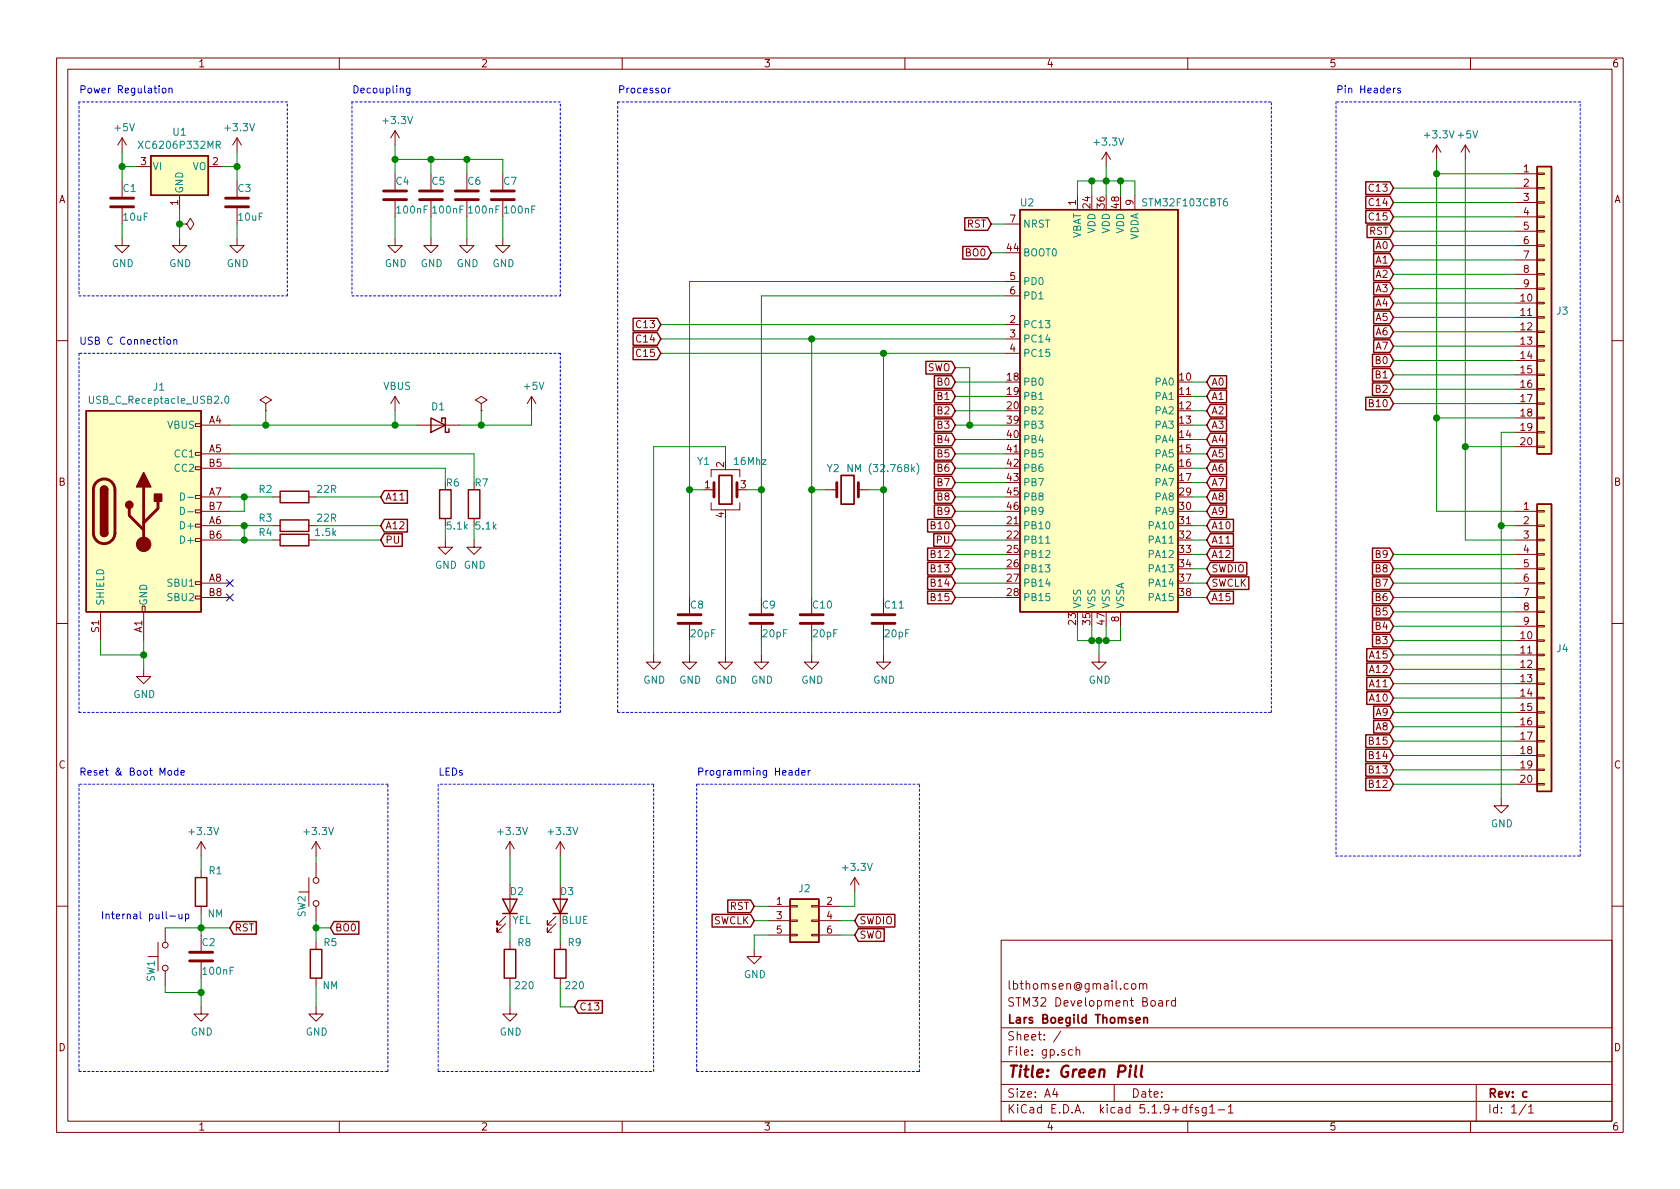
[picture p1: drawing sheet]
EESchema Schematic File Version 4
EELAYER 30 0
EELAYER END
$Descr A4 11693 8268
encoding utf-8
Sheet 1 1
Title "Green Pill"
Date ""
Rev "c"
Comp "Lars Boegild Thomsen"
Comment1 "STM32 Development Board"
Comment2 "lbthomsen@gmail.com"
Comment3 ""
Comment4 ""
$EndDescr
$Comp
L power:GND #PWR03
U 1 1
P 1000 4650
F 0 "#PWR03" H 1000 4400 50  0001 C CNN
F 1 "GND" H 1005 4477 50  0000 C CNN
F 2 "" H 1000 4650 50  0001 C CNN
F 3 "" H 1000 4650 50  0001 C CNN
	1    1000 4650
	1    0    0    -1  
$EndComp
Wire Wire Line
	850  1250 850  1150
Connection ~ 850  1150
Wire Wire Line
	850  1150 950  1150
$Comp
L power:GND #PWR02
U 1 1
P 850 1650
F 0 "#PWR02" H 850 1400 50  0001 C CNN
F 1 "GND" H 855 1477 50  0000 C CNN
F 2 "" H 850 1650 50  0001 C CNN
F 3 "" H 850 1650 50  0001 C CNN
	1    850  1650
	1    0    0    -1  
$EndComp
Wire Wire Line
	850  1650 850  1550
$Comp
L power:GND #PWR04
U 1 1
P 1250 1650
F 0 "#PWR04" H 1250 1400 50  0001 C CNN
F 1 "GND" H 1255 1477 50  0000 C CNN
F 2 "" H 1250 1650 50  0001 C CNN
F 3 "" H 1250 1650 50  0001 C CNN
	1    1250 1650
	1    0    0    -1  
$EndComp
Wire Wire Line
	1250 1650 1250 1550
$Comp
L power:GND #PWR08
U 1 1
P 1650 1650
F 0 "#PWR08" H 1650 1400 50  0001 C CNN
F 1 "GND" H 1655 1477 50  0000 C CNN
F 2 "" H 1650 1650 50  0001 C CNN
F 3 "" H 1650 1650 50  0001 C CNN
	1    1650 1650
	1    0    0    -1  
$EndComp
$Comp
L power:GND #PWR014
U 1 1
P 2750 1650
F 0 "#PWR014" H 2750 1400 50  0001 C CNN
F 1 "GND" H 2755 1477 50  0000 C CNN
F 2 "" H 2750 1650 50  0001 C CNN
F 3 "" H 2750 1650 50  0001 C CNN
	1    2750 1650
	1    0    0    -1  
$EndComp
$Comp
L power:GND #PWR015
U 1 1
P 3000 1650
F 0 "#PWR015" H 3000 1400 50  0001 C CNN
F 1 "GND" H 3005 1477 50  0000 C CNN
F 2 "" H 3000 1650 50  0001 C CNN
F 3 "" H 3000 1650 50  0001 C CNN
	1    3000 1650
	1    0    0    -1  
$EndComp
$Comp
L power:GND #PWR017
U 1 1
P 3250 1650
F 0 "#PWR017" H 3250 1400 50  0001 C CNN
F 1 "GND" H 3255 1477 50  0000 C CNN
F 2 "" H 3250 1650 50  0001 C CNN
F 3 "" H 3250 1650 50  0001 C CNN
	1    3250 1650
	1    0    0    -1  
$EndComp
$Comp
L power:GND #PWR019
U 1 1
P 3500 1650
F 0 "#PWR019" H 3500 1400 50  0001 C CNN
F 1 "GND" H 3505 1477 50  0000 C CNN
F 2 "" H 3500 1650 50  0001 C CNN
F 3 "" H 3500 1650 50  0001 C CNN
	1    3500 1650
	1    0    0    -1  
$EndComp
Wire Wire Line
	1650 1650 1650 1550
Wire Wire Line
	2750 1650 2750 1500
Wire Wire Line
	3000 1650 3000 1500
Wire Wire Line
	3250 1650 3250 1500
Wire Wire Line
	3500 1650 3500 1500
Wire Wire Line
	1550 1150 1650 1150
Wire Wire Line
	3500 1100 3500 1200
Wire Wire Line
	3250 1200 3250 1100
Connection ~ 3250 1100
Wire Wire Line
	3250 1100 3500 1100
Wire Wire Line
	3000 1200 3000 1100
Connection ~ 3000 1100
Wire Wire Line
	3000 1100 3250 1100
Wire Wire Line
	2750 1200 2750 1100
Wire Wire Line
	2750 1100 3000 1100
Wire Wire Line
	1650 1250 1650 1150
Connection ~ 1650 1150
$Comp
L power:+3.3V #PWR013
U 1 1
P 2750 1000
F 0 "#PWR013" H 2750 850 50  0001 C CNN
F 1 "+3.3V" H 2765 1173 50  0000 C CNN
F 2 "" H 2750 1000 50  0001 C CNN
F 3 "" H 2750 1000 50  0001 C CNN
	1    2750 1000
	1    0    0    -1  
$EndComp
Wire Wire Line
	850  1150 850  1050
$Comp
L power:+3.3V #PWR031
U 1 1
P 7700 1150
F 0 "#PWR031" H 7700 1000 50  0001 C CNN
F 1 "+3.3V" H 7715 1323 50  0000 C CNN
F 2 "" H 7700 1150 50  0001 C CNN
F 3 "" H 7700 1150 50  0001 C CNN
	1    7700 1150
	1    0    0    -1  
$EndComp
Wire Wire Line
	7500 1350 7500 1250
Wire Wire Line
	7500 1250 7600 1250
Wire Wire Line
	7900 1250 7900 1350
Wire Wire Line
	7700 1150 7700 1250
Connection ~ 7700 1250
Wire Wire Line
	7700 1250 7800 1250
Wire Wire Line
	7600 1350 7600 1250
Connection ~ 7600 1250
Wire Wire Line
	7600 1250 7700 1250
Wire Wire Line
	7700 1350 7700 1250
Wire Wire Line
	7800 1350 7800 1250
Connection ~ 7800 1250
Wire Wire Line
	7800 1250 7900 1250
Text GLabel 4600 2250 0    50   Input ~ 0
C13
Text GLabel 4600 2350 0    50   Input ~ 0
C14
Text GLabel 4600 2450 0    50   Input ~ 0
C15
Text GLabel 6900 1750 0    50   Input ~ 0
BO0
$Comp
L power:GND #PWR030
U 1 1
P 7650 4550
F 0 "#PWR030" H 7650 4300 50  0001 C CNN
F 1 "GND" H 7655 4377 50  0000 C CNN
F 2 "" H 7650 4550 50  0001 C CNN
F 3 "" H 7650 4550 50  0001 C CNN
	1    7650 4550
	1    0    0    -1  
$EndComp
Wire Wire Line
	1600 3450 1700 3450
Wire Wire Line
	6900 1550 7000 1550
Wire Wire Line
	6900 1750 7000 1750
Wire Wire Line
	4600 2250 7000 2250
Wire Wire Line
	4600 2350 5650 2350
Wire Wire Line
	4600 2450 6150 2450
Text GLabel 6650 2650 0    50   Input ~ 0
B0
Text GLabel 6650 2750 0    50   Input ~ 0
B1
Text GLabel 6650 2950 0    50   Input ~ 0
B3
Text GLabel 6650 3050 0    50   Input ~ 0
B4
Text GLabel 6650 3150 0    50   Input ~ 0
B5
Text GLabel 6650 3250 0    50   Input ~ 0
B6
Text GLabel 6650 3350 0    50   Input ~ 0
B7
Text GLabel 6650 3450 0    50   Input ~ 0
B8
Text GLabel 6650 3550 0    50   Input ~ 0
B9
Text GLabel 6650 3650 0    50   Input ~ 0
B10
Text GLabel 6650 3850 0    50   Input ~ 0
B12
Text GLabel 6650 3950 0    50   Input ~ 0
B13
Text GLabel 6650 4050 0    50   Input ~ 0
B14
Text GLabel 6650 4150 0    50   Input ~ 0
B15
Text GLabel 8400 2650 2    50   Input ~ 0
A0
Text GLabel 8400 2750 2    50   Input ~ 0
A1
Text GLabel 8400 2850 2    50   Input ~ 0
A2
Text GLabel 8400 2950 2    50   Input ~ 0
A3
Text GLabel 8400 3050 2    50   Input ~ 0
A4
Text GLabel 8400 3150 2    50   Input ~ 0
A5
Text GLabel 8400 3250 2    50   Input ~ 0
A6
Text GLabel 8400 3350 2    50   Input ~ 0
A7
Text GLabel 8400 3450 2    50   Input ~ 0
A8
Text GLabel 8400 3550 2    50   Input ~ 0
A9
Text GLabel 8400 3650 2    50   Input ~ 0
A10
Text GLabel 8400 3750 2    50   Input ~ 0
A11
Text GLabel 8400 3850 2    50   Input ~ 0
A12
Text GLabel 8400 3950 2    50   Input ~ 0
SWDIO
Text GLabel 8400 4050 2    50   Input ~ 0
SWCLK
Text GLabel 8400 4150 2    50   Input ~ 0
A15
Wire Wire Line
	8300 2650 8400 2650
Wire Wire Line
	8400 2750 8300 2750
Wire Wire Line
	8300 2850 8400 2850
Wire Wire Line
	8400 2950 8300 2950
Wire Wire Line
	8300 3050 8400 3050
Wire Wire Line
	8400 3150 8300 3150
Wire Wire Line
	8300 3250 8400 3250
Wire Wire Line
	8400 3350 8300 3350
Wire Wire Line
	8300 3450 8400 3450
Wire Wire Line
	8300 3550 8400 3550
Wire Wire Line
	8400 3650 8300 3650
Wire Wire Line
	8300 3750 8400 3750
Wire Wire Line
	8400 3850 8300 3850
Wire Wire Line
	8300 3950 8400 3950
Wire Wire Line
	8400 4050 8300 4050
Wire Wire Line
	8300 4150 8400 4150
Wire Wire Line
	7000 2650 6650 2650
Wire Wire Line
	6650 2750 7000 2750
Wire Wire Line
	6650 2850 7000 2850
Wire Wire Line
	7000 2950 6750 2950
Wire Wire Line
	6650 3050 7000 3050
Wire Wire Line
	7000 3150 6650 3150
Wire Wire Line
	6650 3250 7000 3250
Wire Wire Line
	7000 3350 6650 3350
Wire Wire Line
	6650 3450 7000 3450
Wire Wire Line
	7000 3550 6650 3550
Wire Wire Line
	6650 3650 7000 3650
Wire Wire Line
	6650 3850 7000 3850
Wire Wire Line
	7000 3950 6650 3950
Wire Wire Line
	6650 4050 7000 4050
Wire Wire Line
	7000 4150 6650 4150
Wire Wire Line
	7500 4350 7500 4450
Wire Wire Line
	7500 4450 7600 4450
Wire Wire Line
	7800 4450 7800 4350
Wire Wire Line
	7650 4550 7650 4450
Connection ~ 7650 4450
Wire Wire Line
	7650 4450 7700 4450
Wire Wire Line
	7600 4350 7600 4450
Connection ~ 7600 4450
Wire Wire Line
	7600 4450 7650 4450
Wire Wire Line
	7700 4350 7700 4450
Connection ~ 7700 4450
Wire Wire Line
	7700 4450 7800 4450
Text GLabel 9700 1300 0    50   Input ~ 0
C13
Text GLabel 9700 1400 0    50   Input ~ 0
C14
Text GLabel 9700 1500 0    50   Input ~ 0
C15
Wire Wire Line
	9700 1300 10550 1300
Wire Wire Line
	10550 1400 9700 1400
Wire Wire Line
	9700 1500 10550 1500
Text GLabel 9700 1700 0    50   Input ~ 0
A0
Text GLabel 9700 1800 0    50   Input ~ 0
A1
Text GLabel 9700 1900 0    50   Input ~ 0
A2
Wire Wire Line
	9700 1600 10550 1600
Wire Wire Line
	10550 1700 9700 1700
Wire Wire Line
	9700 1800 10550 1800
Text GLabel 9700 3850 0    50   Input ~ 0
B9
Text GLabel 9700 3950 0    50   Input ~ 0
B8
Text GLabel 9700 4050 0    50   Input ~ 0
B7
Wire Wire Line
	9700 3850 10550 3850
Text GLabel 9700 4150 0    50   Input ~ 0
B6
Text GLabel 9700 4250 0    50   Input ~ 0
B5
Text GLabel 9700 4450 0    50   Input ~ 0
B3
Wire Wire Line
	9700 3950 10550 3950
Wire Wire Line
	10550 4050 9700 4050
Wire Wire Line
	9700 4150 10550 4150
Wire Wire Line
	9700 4250 10550 4250
Text GLabel 9700 4550 0    50   Input ~ 0
A15
Wire Wire Line
	9700 4350 10550 4350
Wire Wire Line
	9700 4450 10550 4450
Text GLabel 9700 4650 0    50   Input ~ 0
A12
Text GLabel 9700 4750 0    50   Input ~ 0
A11
Wire Wire Line
	9700 4550 10550 4550
Wire Wire Line
	10550 4650 9700 4650
Wire Wire Line
	9700 4750 10550 4750
Text GLabel 9700 4850 0    50   Input ~ 0
A10
Text GLabel 9700 4950 0    50   Input ~ 0
A9
Text GLabel 9700 5050 0    50   Input ~ 0
A8
Wire Wire Line
	9700 4850 10550 4850
Wire Wire Line
	9700 4950 10550 4950
Wire Wire Line
	9700 5050 10550 5050
Text GLabel 9700 5150 0    50   Input ~ 0
B15
Text GLabel 9700 5250 0    50   Input ~ 0
B14
Text GLabel 9700 5350 0    50   Input ~ 0
B13
Text GLabel 9700 5450 0    50   Input ~ 0
B12
Wire Wire Line
	9700 5150 10550 5150
Wire Wire Line
	9700 5250 10550 5250
Wire Wire Line
	10550 5350 9700 5350
Wire Wire Line
	9700 5450 10550 5450
Wire Wire Line
	9700 1900 10550 1900
Text GLabel 9700 2000 0    50   Input ~ 0
A3
Text GLabel 9700 2100 0    50   Input ~ 0
A4
Text GLabel 9700 2200 0    50   Input ~ 0
A5
Text GLabel 9700 2300 0    50   Input ~ 0
A6
Text GLabel 9700 2400 0    50   Input ~ 0
A7
Wire Wire Line
	9700 2300 10550 2300
Wire Wire Line
	10550 2200 9700 2200
Wire Wire Line
	9700 2100 10550 2100
Wire Wire Line
	10550 2000 9700 2000
Text GLabel 9700 2500 0    50   Input ~ 0
B0
Text GLabel 9700 2600 0    50   Input ~ 0
B1
Text GLabel 9700 2800 0    50   Input ~ 0
B10
Wire Wire Line
	9700 2400 10550 2400
Wire Wire Line
	10550 2500 9700 2500
Wire Wire Line
	9700 2600 10550 2600
Wire Wire Line
	9700 2700 10550 2700
Text GLabel 2650 3650 2    50   Input ~ 0
A12
Text GLabel 2650 3450 2    50   Input ~ 0
A11
Text GLabel 9700 4350 0    50   Input ~ 0
B4
Text GLabel 5250 6400 0    50   Input ~ 0
SWCLK
Text GLabel 5950 6400 2    50   Input ~ 0
SWDIO
$Comp
L power:+3.3V #PWR026
U 1 1
P 5950 6200
F 0 "#PWR026" H 5950 6050 50  0001 C CNN
F 1 "+3.3V" H 5965 6373 50  0000 C CNN
F 2 "" H 5950 6200 50  0001 C CNN
F 3 "" H 5950 6200 50  0001 C CNN
	1    5950 6200
	1    0    0    -1  
$EndComp
$Comp
L power:GND #PWR027
U 1 1
P 5250 6600
F 0 "#PWR027" H 5250 6350 50  0001 C CNN
F 1 "GND" H 5255 6427 50  0000 C CNN
F 2 "" H 5250 6600 50  0001 C CNN
F 3 "" H 5250 6600 50  0001 C CNN
	1    5250 6600
	1    0    0    -1  
$EndComp
$Comp
L power:GND #PWR06
U 1 1
P 1400 7000
F 0 "#PWR06" H 1400 6750 50  0001 C CNN
F 1 "GND" H 1405 6827 50  0000 C CNN
F 2 "" H 1400 7000 50  0001 C CNN
F 3 "" H 1400 7000 50  0001 C CNN
	1    1400 7000
	1    0    0    -1  
$EndComp
Wire Wire Line
	1150 6450 1400 6450
Connection ~ 1400 6450
Wire Wire Line
	1400 6450 1400 6500
Wire Wire Line
	1150 6850 1150 6900
Wire Wire Line
	1150 6900 1400 6900
Wire Wire Line
	1400 6900 1400 6800
Wire Wire Line
	1400 7000 1400 6900
Connection ~ 1400 6900
Text GLabel 1600 6450 2    50   Input ~ 0
RST
Wire Wire Line
	1600 6450 1400 6450
Text GLabel 6900 1550 0    50   Input ~ 0
RST
$Comp
L power:GND #PWR021
U 1 1
P 3550 7000
F 0 "#PWR021" H 3550 6750 50  0001 C CNN
F 1 "GND" H 3555 6827 50  0000 C CNN
F 2 "" H 3550 7000 50  0001 C CNN
F 3 "" H 3550 7000 50  0001 C CNN
	1    3550 7000
	1    0    0    -1  
$EndComp
Wire Wire Line
	3550 6150 3550 5950
Wire Wire Line
	3550 6550 3550 6450
Wire Wire Line
	3550 7000 3550 6850
Text GLabel 4000 7000 2    50   Input ~ 0
C13
$Comp
L power:+3.3V #PWR023
U 1 1
P 3900 5950
F 0 "#PWR023" H 3900 5800 50  0001 C CNN
F 1 "+3.3V" H 3915 6123 50  0000 C CNN
F 2 "" H 3900 5950 50  0001 C CNN
F 3 "" H 3900 5950 50  0001 C CNN
	1    3900 5950
	1    0    0    -1  
$EndComp
Wire Wire Line
	3900 5950 3900 6150
Wire Wire Line
	3900 6450 3900 6550
Wire Wire Line
	3900 6850 3900 7000
Wire Wire Line
	3900 7000 4000 7000
$Comp
L power:+3.3V #PWR020
U 1 1
P 3550 5950
F 0 "#PWR020" H 3550 5800 50  0001 C CNN
F 1 "+3.3V" H 3565 6123 50  0000 C CNN
F 2 "" H 3550 5950 50  0001 C CNN
F 3 "" H 3550 5950 50  0001 C CNN
	1    3550 5950
	1    0    0    -1  
$EndComp
$Comp
L power:GND #PWR024
U 1 1
P 4800 4550
F 0 "#PWR024" H 4800 4300 50  0001 C CNN
F 1 "GND" H 4805 4377 50  0000 C CNN
F 2 "" H 4800 4550 50  0001 C CNN
F 3 "" H 4800 4550 50  0001 C CNN
	1    4800 4550
	1    0    0    -1  
$EndComp
$Comp
L power:GND #PWR025
U 1 1
P 5300 4550
F 0 "#PWR025" H 5300 4300 50  0001 C CNN
F 1 "GND" H 5305 4377 50  0000 C CNN
F 2 "" H 5300 4550 50  0001 C CNN
F 3 "" H 5300 4550 50  0001 C CNN
	1    5300 4550
	1    0    0    -1  
$EndComp
Wire Wire Line
	4900 3400 4800 3400
Wire Wire Line
	4800 3400 4800 4150
Wire Wire Line
	5200 3400 5300 3400
Wire Wire Line
	5300 3400 5300 4150
Wire Wire Line
	5300 4450 5300 4550
Wire Wire Line
	4800 4450 4800 4550
Wire Wire Line
	7000 1950 4800 1950
Wire Wire Line
	4800 1950 4800 3400
Connection ~ 4800 3400
Wire Wire Line
	5300 3400 5300 2050
Wire Wire Line
	5300 2050 7000 2050
Connection ~ 5300 3400
$Comp
L power:GND #PWR028
U 1 1
P 5650 4550
F 0 "#PWR028" H 5650 4300 50  0001 C CNN
F 1 "GND" H 5655 4377 50  0000 C CNN
F 2 "" H 5650 4550 50  0001 C CNN
F 3 "" H 5650 4550 50  0001 C CNN
	1    5650 4550
	1    0    0    -1  
$EndComp
$Comp
L power:GND #PWR029
U 1 1
P 6150 4550
F 0 "#PWR029" H 6150 4300 50  0001 C CNN
F 1 "GND" H 6155 4377 50  0000 C CNN
F 2 "" H 6150 4550 50  0001 C CNN
F 3 "" H 6150 4550 50  0001 C CNN
	1    6150 4550
	1    0    0    -1  
$EndComp
Wire Wire Line
	5650 4450 5650 4550
Wire Wire Line
	6150 4550 6150 4450
Wire Wire Line
	5650 4150 5650 3400
Connection ~ 5650 2350
Wire Wire Line
	5650 2350 7000 2350
Wire Wire Line
	5750 3400 5650 3400
Connection ~ 5650 3400
Wire Wire Line
	5650 3400 5650 2350
Connection ~ 6150 2450
Wire Wire Line
	6150 2450 7000 2450
Wire Wire Line
	6050 3400 6150 3400
Connection ~ 6150 3400
Wire Wire Line
	6150 3400 6150 2450
Wire Wire Line
	6150 3400 6150 4150
Wire Wire Line
	1600 3550 1700 3550
Wire Wire Line
	1700 3550 1700 3450
Connection ~ 1700 3450
Wire Wire Line
	1600 3750 1700 3750
Wire Wire Line
	1700 3750 1700 3650
Connection ~ 1700 3650
Wire Wire Line
	1700 3650 1600 3650
$Comp
L power:+3.3V #PWR032
U 1 1
P 10000 1100
F 0 "#PWR032" H 10000 950 50  0001 C CNN
F 1 "+3.3V" H 10015 1273 50  0000 C CNN
F 2 "" H 10000 1100 50  0001 C CNN
F 3 "" H 10000 1100 50  0001 C CNN
	1    10000 1100
	1    0    0    -1  
$EndComp
Wire Wire Line
	10000 2900 10550 2900
Wire Wire Line
	10000 1100 10000 1200
Wire Wire Line
	9700 2800 10550 2800
$Comp
L power:GND #PWR016
U 1 1
P 3100 3750
F 0 "#PWR016" H 3100 3500 50  0001 C CNN
F 1 "GND" H 3105 3577 50  0000 C CNN
F 2 "" H 3100 3750 50  0001 C CNN
F 3 "" H 3100 3750 50  0001 C CNN
	1    3100 3750
	1    0    0    -1  
$EndComp
$Comp
L power:GND #PWR018
U 1 1
P 3300 3750
F 0 "#PWR018" H 3300 3500 50  0001 C CNN
F 1 "GND" H 3305 3577 50  0000 C CNN
F 2 "" H 3300 3750 50  0001 C CNN
F 3 "" H 3300 3750 50  0001 C CNN
	1    3300 3750
	1    0    0    -1  
$EndComp
Wire Wire Line
	1600 2950 1850 2950
Wire Wire Line
	3100 3650 3100 3750
Wire Wire Line
	3300 3750 3300 3650
Wire Wire Line
	3100 3350 3100 3250
Wire Wire Line
	3100 3250 1600 3250
Wire Wire Line
	1600 3150 3300 3150
Wire Wire Line
	3300 3150 3300 3350
$Comp
L power:GND #PWR035
U 1 1
P 10450 5550
F 0 "#PWR035" H 10450 5300 50  0001 C CNN
F 1 "GND" H 10455 5377 50  0000 C CNN
F 2 "" H 10450 5550 50  0001 C CNN
F 3 "" H 10450 5550 50  0001 C CNN
	1    10450 5550
	1    0    0    -1  
$EndComp
Wire Wire Line
	1000 4450 1000 4550
NoConn ~ 13000 6350
Wire Wire Line
	700  4450 700  4550
Wire Wire Line
	700  4550 1000 4550
Connection ~ 1000 4550
Wire Wire Line
	1000 4550 1000 4650
Text GLabel 2300 6450 2    50   Input ~ 0
BO0
Text Notes 700  6400 0    50   ~ 0
Internal pull-up
$Comp
L power:VBUS #PWR012
U 1 1
P 2750 2850
F 0 "#PWR012" H 2750 2700 50  0001 C CNN
F 1 "VBUS" H 2765 3023 50  0000 C CNN
F 2 "" H 2750 2850 50  0001 C CNN
F 3 "" H 2750 2850 50  0001 C CNN
	1    2750 2850
	1    0    0    -1  
$EndComp
Wire Wire Line
	3200 2950 3350 2950
Wire Wire Line
	3700 2950 3700 2850
$Comp
L power:+5V #PWR022
U 1 1
P 3700 2850
F 0 "#PWR022" H 3700 2700 50  0001 C CNN
F 1 "+5V" H 3715 3023 50  0000 C CNN
F 2 "" H 3700 2850 50  0001 C CNN
F 3 "" H 3700 2850 50  0001 C CNN
	1    3700 2850
	1    0    0    -1  
$EndComp
$Comp
L power:+5V #PWR01
U 1 1
P 850 1050
F 0 "#PWR01" H 850 900 50  0001 C CNN
F 1 "+5V" H 865 1223 50  0000 C CNN
F 2 "" H 850 1050 50  0001 C CNN
F 3 "" H 850 1050 50  0001 C CNN
	1    850  1050
	1    0    0    -1  
$EndComp
$Comp
L power:+3.3V #PWR07
U 1 1
P 1650 1050
F 0 "#PWR07" H 1650 900 50  0001 C CNN
F 1 "+3.3V" H 1665 1223 50  0000 C CNN
F 2 "" H 1650 1050 50  0001 C CNN
F 3 "" H 1650 1050 50  0001 C CNN
	1    1650 1050
	1    0    0    -1  
$EndComp
Wire Wire Line
	1650 1150 1650 1050
Wire Wire Line
	2750 1100 2750 1000
Connection ~ 2750 1100
Wire Wire Line
	2750 2850 2750 2950
Connection ~ 2750 2950
Wire Wire Line
	2750 2950 2900 2950
Wire Wire Line
	2650 3450 2200 3450
Wire Wire Line
	2650 3650 2200 3650
Wire Wire Line
	1700 3650 1900 3650
Wire Wire Line
	1700 3450 1900 3450
Wire Wire Line
	1900 3750 1700 3750
Connection ~ 1700 3750
$Comp
L power:+5V #PWR033
U 1 1
P 10200 1100
F 0 "#PWR033" H 10200 950 50  0001 C CNN
F 1 "+5V" H 10215 1273 50  0000 C CNN
F 2 "" H 10200 1100 50  0001 C CNN
F 3 "" H 10200 1100 50  0001 C CNN
	1    10200 1100
	1    0    0    -1  
$EndComp
Wire Notes Line
	550  700  550  2050
Wire Notes Line
	550  2050 2000 2050
Wire Notes Line
	2000 2050 2000 700 
Wire Notes Line
	2000 700  550  700 
Text Notes 550  650  0    50   ~ 0
Power Regulation
Wire Notes Line
	2450 700  2450 2050
Wire Notes Line
	2450 2050 3900 2050
Wire Notes Line
	3900 2050 3900 700 
Wire Notes Line
	3900 700  2450 700 
Text Notes 2450 650  0    50   ~ 0
Decoupling
Wire Notes Line
	550  4950 3900 4950
Wire Notes Line
	3900 4950 3900 2450
Wire Notes Line
	3900 2450 550  2450
Wire Notes Line
	550  2450 550  4950
Text Notes 550  2400 0    50   ~ 0
USB C Connection
Text GLabel 6650 2850 0    50   Input ~ 0
B2
Text GLabel 9700 2700 0    50   Input ~ 0
B2
$Comp
L power:PWR_FLAG #FLG02
U 1 1
P 1850 2850
F 0 "#FLG02" H 1850 2925 50  0001 C CNN
F 1 "PWR_FLAG" H 1850 3023 50  0001 C CNN
F 2 "" H 1850 2850 50  0001 C CNN
F 3 "~" H 1850 2850 50  0001 C CNN
	1    1850 2850
	1    0    0    -1  
$EndComp
Wire Wire Line
	1850 2850 1850 2950
Connection ~ 1850 2950
Wire Wire Line
	1850 2950 2750 2950
NoConn ~ 1600 4050
NoConn ~ 1600 4150
$Comp
L power:PWR_FLAG #FLG01
U 1 1
P 1250 1550
F 0 "#FLG01" H 1250 1625 50  0001 C CNN
F 1 "PWR_FLAG" V 1250 1678 50  0001 L CNN
F 2 "" H 1250 1550 50  0001 C CNN
F 3 "~" H 1250 1550 50  0001 C CNN
	1    1250 1550
	0    1    1    0   
$EndComp
Connection ~ 1250 1550
Wire Wire Line
	1250 1550 1250 1450
$Comp
L power:PWR_FLAG #FLG03
U 1 1
P 3350 2850
F 0 "#FLG03" H 3350 2925 50  0001 C CNN
F 1 "PWR_FLAG" H 3350 3023 50  0001 C CNN
F 2 "" H 3350 2850 50  0001 C CNN
F 3 "~" H 3350 2850 50  0001 C CNN
	1    3350 2850
	1    0    0    -1  
$EndComp
Wire Wire Line
	3350 2850 3350 2950
Connection ~ 3350 2950
Wire Wire Line
	3350 2950 3700 2950
$Comp
L power:GND #PWR010
U 1 1
P 2200 7000
F 0 "#PWR010" H 2200 6750 50  0001 C CNN
F 1 "GND" H 2205 6827 50  0000 C CNN
F 2 "" H 2200 7000 50  0001 C CNN
F 3 "" H 2200 7000 50  0001 C CNN
	1    2200 7000
	1    0    0    -1  
$EndComp
Wire Wire Line
	2200 6400 2200 6450
Wire Wire Line
	2200 6850 2200 7000
$Comp
L power:+3.3V #PWR09
U 1 1
P 2200 5950
F 0 "#PWR09" H 2200 5800 50  0001 C CNN
F 1 "+3.3V" H 2215 6123 50  0000 C CNN
F 2 "" H 2200 5950 50  0001 C CNN
F 3 "" H 2200 5950 50  0001 C CNN
	1    2200 5950
	1    0    0    -1  
$EndComp
$Comp
L power:+3.3V #PWR05
U 1 1
P 1400 5950
F 0 "#PWR05" H 1400 5800 50  0001 C CNN
F 1 "+3.3V" H 1415 6123 50  0000 C CNN
F 2 "" H 1400 5950 50  0001 C CNN
F 3 "" H 1400 5950 50  0001 C CNN
	1    1400 5950
	1    0    0    -1  
$EndComp
Wire Wire Line
	1400 5950 1400 6050
Wire Wire Line
	1400 6350 1400 6450
Wire Notes Line
	4300 700  4300 4950
Wire Notes Line
	4300 4950 8850 4950
Wire Notes Line
	8850 4950 8850 700 
Wire Notes Line
	4300 700  8850 700 
Wire Wire Line
	2200 5950 2200 6000
Wire Wire Line
	2300 6450 2200 6450
Connection ~ 2200 6450
Wire Wire Line
	2200 6450 2200 6550
Wire Notes Line
	9300 700  9300 5950
Wire Notes Line
	9300 5950 11000 5950
Wire Notes Line
	11000 5950 11000 700 
Wire Notes Line
	11000 700  9300 700 
Text Notes 4300 650  0    50   ~ 0
Processor
Text Notes 9300 650  0    50   ~ 0
Pin Headers
Wire Notes Line
	550  7450 2700 7450
Wire Notes Line
	2700 7450 2700 5450
Wire Notes Line
	2700 5450 550  5450
Wire Notes Line
	550  5450 550  7450
Text Notes 550  5400 0    50   ~ 0
Reset & Boot Mode
Wire Notes Line
	3050 7450 4550 7450
Wire Notes Line
	4550 7450 4550 5450
Wire Notes Line
	4550 5450 3050 5450
Wire Notes Line
	3050 5450 3050 7450
Text Notes 3050 5400 0    50   ~ 0
LEDs
Wire Notes Line
	4850 7450 6400 7450
Wire Notes Line
	6400 7450 6400 5450
Wire Notes Line
	6400 5450 4850 5450
Wire Notes Line
	4850 5450 4850 7450
Text Notes 4850 5400 0    50   ~ 0
Programming Header
Wire Wire Line
	5850 6300 5950 6300
Wire Wire Line
	5950 6300 5950 6200
Wire Wire Line
	5950 6400 5850 6400
Wire Wire Line
	5250 6600 5250 6500
Wire Wire Line
	5250 6500 5350 6500
Wire Wire Line
	5250 6400 5350 6400
Text GLabel 5250 6300 0    50   Input ~ 0
RST
Wire Wire Line
	5250 6300 5350 6300
Text GLabel 5950 6500 2    50   Input ~ 0
SWO
Wire Wire Line
	5950 6500 5850 6500
Text GLabel 6650 2550 0    50   Input ~ 0
SWO
Wire Wire Line
	6650 2550 6750 2550
Wire Wire Line
	6750 2550 6750 2950
Connection ~ 6750 2950
Wire Wire Line
	6750 2950 6650 2950
Wire Wire Line
	10550 3650 10450 3650
Connection ~ 10450 3650
Wire Wire Line
	10450 3650 10450 5550
Wire Wire Line
	10200 3750 10550 3750
Wire Wire Line
	10000 2900 10000 3550
Wire Wire Line
	10000 3550 10550 3550
Connection ~ 10000 2900
Wire Wire Line
	10000 1200 10550 1200
Connection ~ 10000 1200
Wire Wire Line
	10000 1200 10000 2900
Text GLabel 9700 1600 0    50   Input ~ 0
RST
Wire Wire Line
	10200 1100 10200 3100
Wire Wire Line
	10450 3000 10550 3000
Wire Wire Line
	10450 3000 10450 3650
Wire Wire Line
	10550 3100 10200 3100
Connection ~ 10200 3100
Wire Wire Line
	10200 3100 10200 3750
$Comp
L Connector_Generic:Conn_02x03_Odd_Even J2
U 1 1
P 5550 6400
F 0 "J2" H 5600 6625 50  0000 C CNN
F 1 "~" H 5600 6626 50  0000 C CNN
F 2 "Connector_PinHeader_2.54mm:PinHeader_2x03_P2.54mm_Horizontal" H 5550 6400 50  0001 C CNN
F 3 "~" H 5550 6400 50  0001 C CNN
	1    5550 6400
	1    0    0    -1  
$EndComp
$Comp
L Device:R R5
U 1 1
P 2200 6700
F 0 "R5" H 2300 6850 50  0000 C CNN
F 1 "NM" H 2300 6550 50  0000 C CNN
F 2 "Resistor_SMD:R_0402_1005Metric" V 2130 6700 50  0001 C CNN
F 3 "~" H 2200 6700 50  0001 C CNN
F 4 "" V 2200 6700 50  0001 C CNN "LCSC"
	1    2200 6700
	1    0    0    -1  
$EndComp
$Comp
L Device:R R8
U 1 1
P 3550 6700
F 0 "R8" H 3650 6850 50  0000 C CNN
F 1 "220" H 3650 6550 50  0000 C CNN
F 2 "Resistor_SMD:R_0402_1005Metric" V 3480 6700 50  0001 C CNN
F 3 "~" H 3550 6700 50  0001 C CNN
F 4 "C25091" V 3550 6700 50  0001 C CNN "LCSC"
	1    3550 6700
	1    0    0    -1  
$EndComp
$Comp
L Device:R R4
U 1 1
P 2050 3750
F 0 "R4" V 2100 3900 50  0000 L CNN
F 1 "1.5k" V 2100 3450 50  0000 L CNN
F 2 "Resistor_SMD:R_0402_1005Metric" V 1980 3750 50  0001 C CNN
F 3 "~" H 2050 3750 50  0001 C CNN
F 4 "C25867" H 2050 3750 50  0001 C CNN "LCSC"
	1    2050 3750
	0    -1   -1   0   
$EndComp
$Comp
L Device:R R3
U 1 1
P 2050 3650
F 0 "R3" V 2100 3800 50  0000 L CNN
F 1 "22R" V 2100 3350 50  0000 L CNN
F 2 "Resistor_SMD:R_0402_1005Metric" V 1980 3650 50  0001 C CNN
F 3 "~" H 2050 3650 50  0001 C CNN
F 4 "C25092" H 2050 3650 50  0001 C CNN "LCSC"
	1    2050 3650
	0    -1   -1   0   
$EndComp
$Comp
L Device:R R2
U 1 1
P 2050 3450
F 0 "R2" V 2100 3600 50  0000 L CNN
F 1 "22R" V 2100 3150 50  0000 L CNN
F 2 "Resistor_SMD:R_0402_1005Metric" V 1980 3450 50  0001 C CNN
F 3 "~" H 2050 3450 50  0001 C CNN
F 4 "C25092" H 2050 3450 50  0001 C CNN "LCSC"
	1    2050 3450
	0    -1   -1   0   
$EndComp
$Comp
L Regulator_Linear:XC6206PxxxMR U1
U 1 1
P 1250 1150
F 0 "U1" H 1250 1392 50  0000 C CNN
F 1 "XC6206P332MR" H 1250 1301 50  0000 C CNN
F 2 "Package_TO_SOT_SMD:SOT-23" H 1250 1375 50  0001 C CIN
F 3 "https://www.torexsemi.com/file/xc6206/XC6206.pdf" H 1250 1150 50  0001 C CNN
F 4 "C5446" H 1250 1150 50  0001 C CNN "LCSC"
	1    1250 1150
	1    0    0    -1  
$EndComp
$Comp
L Switch:SW_Push SW2
U 1 1
P 2200 6200
F 0 "SW2" H 2100 6300 50  0000 C CNN
F 1 "TS-1088R-02526" H 2400 6300 50  0001 C CNN
F 2 "greenpill:TS-1088R-02526" H 2200 6400 50  0001 C CNN
F 3 "https://datasheet.lcsc.com/szlcsc/1912111437_XUNPU-TS-1088R-02526_C455281.pdf" H 2200 6400 50  0001 C CNN
F 4 "C455281" H 2200 6200 50  0001 C CNN "LCSC"
	1    2200 6200
	0    -1   -1   0   
$EndComp
$Comp
L Device:R R7
U 1 1
P 3300 3500
F 0 "R7" H 3300 3650 50  0000 L CNN
F 1 "5.1k" H 3300 3350 50  0000 L CNN
F 2 "Resistor_SMD:R_0402_1005Metric" V 3230 3500 50  0001 C CNN
F 3 "~" H 3300 3500 50  0001 C CNN
F 4 "C25905" H 3300 3500 50  0001 C CNN "LCSC"
	1    3300 3500
	1    0    0    -1  
$EndComp
$Comp
L greenpill:USB_C_Receptacle_USB2.0 J1
U 1 1
P 1000 3550
F 0 "J1" H 1107 4417 50  0000 C CNN
F 1 "USB_C_Receptacle_USB2.0" H 1107 4326 50  0000 C CNN
F 2 "greenpill:USB_C_Receptacle_HRO_TYPE-C-31-M-12" H 1150 3550 50  0001 C CNN
F 3 "https://datasheet.lcsc.com/szlcsc/1811131825_Korean-Hroparts-Elec-TYPE-C-31-M-12_C165948.pdf" H 1150 3550 50  0001 C CNN
F 4 "C165948" H 1000 3550 50  0001 C CNN "LCSC"
	1    1000 3550
	1    0    0    -1  
$EndComp
$Comp
L Device:C C11
U 1 1
P 6150 4300
F 0 "C11" H 6150 4400 50  0000 L CNN
F 1 "20pF" H 6150 4200 50  0000 L CNN
F 2 "Capacitor_SMD:C_0402_1005Metric" H 6188 4150 50  0001 C CNN
F 3 "~" H 6150 4300 50  0001 C CNN
F 4 "C1554" H 6150 4300 50  0001 C CNN "LCSC"
	1    6150 4300
	1    0    0    -1  
$EndComp
$Comp
L Device:C C10
U 1 1
P 5650 4300
F 0 "C10" H 5650 4400 50  0000 L CNN
F 1 "20pF" H 5650 4200 50  0000 L CNN
F 2 "Capacitor_SMD:C_0402_1005Metric" H 5688 4150 50  0001 C CNN
F 3 "~" H 5650 4300 50  0001 C CNN
F 4 "C1554" H 5650 4300 50  0001 C CNN "LCSC"
	1    5650 4300
	1    0    0    -1  
$EndComp
$Comp
L Device:C C9
U 1 1
P 5300 4300
F 0 "C9" H 5300 4400 50  0000 L CNN
F 1 "20pF" H 5300 4200 50  0000 L CNN
F 2 "Capacitor_SMD:C_0402_1005Metric" H 5338 4150 50  0001 C CNN
F 3 "~" H 5300 4300 50  0001 C CNN
F 4 "C1554" H 5300 4300 50  0001 C CNN "LCSC"
	1    5300 4300
	1    0    0    -1  
$EndComp
$Comp
L Device:Crystal Y2
U 1 1
P 5900 3400
F 0 "Y2" H 5800 3550 50  0000 C CNN
F 1 "NM (32.768k)" H 6150 3550 50  0000 C CNN
F 2 "Crystal:Crystal_SMD_EuroQuartz_EQ161-2Pin_3.2x1.5mm" H 5900 3400 50  0001 C CNN
F 3 "~" H 5900 3400 50  0001 C CNN
F 4 "NM-C32346" H 5900 3400 50  0001 C CNN "LCSC"
	1    5900 3400
	1    0    0    -1  
$EndComp
$Comp
L Device:C C8
U 1 1
P 4800 4300
F 0 "C8" H 4800 4400 50  0000 L CNN
F 1 "20pF" H 4800 4200 50  0000 L CNN
F 2 "Capacitor_SMD:C_0402_1005Metric" H 4838 4150 50  0001 C CNN
F 3 "~" H 4800 4300 50  0001 C CNN
F 4 "C1554" H 4800 4300 50  0001 C CNN "LCSC"
	1    4800 4300
	1    0    0    -1  
$EndComp
$Comp
L Device:R R6
U 1 1
P 3100 3500
F 0 "R6" H 3100 3650 50  0000 L CNN
F 1 "5.1k" H 3100 3350 50  0000 L CNN
F 2 "Resistor_SMD:R_0402_1005Metric" V 3030 3500 50  0001 C CNN
F 3 "~" H 3100 3500 50  0001 C CNN
F 4 "C25905" H 3100 3500 50  0001 C CNN "LCSC"
	1    3100 3500
	1    0    0    -1  
$EndComp
$Comp
L Device:LED D3
U 1 1
P 3900 6300
F 0 "D3" V 4000 6400 50  0000 R CNN
F 1 "BLUE" V 3800 6500 50  0000 R CNN
F 2 "LED_SMD:LED_0603_1608Metric" H 3900 6300 50  0001 C CNN
F 3 "~" H 3900 6300 50  0001 C CNN
F 4 "C72041" V 3900 6300 50  0001 C CNN "LCSC"
	1    3900 6300
	0    1    -1   0   
$EndComp
$Comp
L Device:R R9
U 1 1
P 3900 6700
F 0 "R9" H 4000 6850 50  0000 C CNN
F 1 "220" H 4000 6550 50  0000 C CNN
F 2 "Resistor_SMD:R_0402_1005Metric" V 3830 6700 50  0001 C CNN
F 3 "~" H 3900 6700 50  0001 C CNN
F 4 "C25091" V 3900 6700 50  0001 C CNN "LCSC"
	1    3900 6700
	1    0    0    -1  
$EndComp
$Comp
L Device:R R1
U 1 1
P 1400 6200
F 0 "R1" H 1500 6350 50  0000 C CNN
F 1 "NM" H 1500 6050 50  0000 C CNN
F 2 "Resistor_SMD:R_0402_1005Metric" V 1330 6200 50  0001 C CNN
F 3 "~" H 1400 6200 50  0001 C CNN
F 4 "" V 1400 6200 50  0001 C CNN "LCSC"
	1    1400 6200
	1    0    0    -1  
$EndComp
$Comp
L Device:LED D2
U 1 1
P 3550 6300
F 0 "D2" V 3650 6400 50  0000 R CNN
F 1 "YEL" V 3450 6450 50  0000 R CNN
F 2 "LED_SMD:LED_0603_1608Metric" H 3550 6300 50  0001 C CNN
F 3 "~" H 3550 6300 50  0001 C CNN
F 4 "C72038" V 3550 6300 50  0001 C CNN "LCSC"
	1    3550 6300
	0    1    -1   0   
$EndComp
$Comp
L Device:C C2
U 1 1
P 1400 6650
F 0 "C2" H 1400 6750 50  0000 L CNN
F 1 "100nF" H 1400 6550 50  0000 L CNN
F 2 "Capacitor_SMD:C_0402_1005Metric" H 1438 6500 50  0001 C CNN
F 3 "~" H 1400 6650 50  0001 C CNN
F 4 "C1525" H 1400 6650 50  0001 C CNN "LCSC"
	1    1400 6650
	1    0    0    -1  
$EndComp
$Comp
L Switch:SW_Push SW1
U 1 1
P 1150 6650
F 0 "SW1" H 1050 6750 50  0000 C CNN
F 1 "TS-1088R-02526" H 1350 6750 50  0001 C CNN
F 2 "greenpill:TS-1088R-02526" H 1150 6850 50  0001 C CNN
F 3 "https://datasheet.lcsc.com/szlcsc/1912111437_XUNPU-TS-1088R-02526_C455281.pdf" H 1150 6850 50  0001 C CNN
F 4 "C455281" H 1150 6650 50  0001 C CNN "LCSC"
	1    1150 6650
	0    -1   -1   0   
$EndComp
$Comp
L Connector_Generic:Conn_01x20 J4
U 1 1
P 10750 4450
F 0 "J4" H 10830 4396 50  0000 L CNN
F 1 "~" H 10830 4351 50  0000 L CNN
F 2 "Connector_PinHeader_2.54mm:PinHeader_1x20_P2.54mm_Vertical" H 10750 4450 50  0001 C CNN
F 3 "~" H 10750 4450 50  0001 C CNN
	1    10750 4450
	1    0    0    -1  
$EndComp
$Comp
L Connector_Generic:Conn_01x20 J3
U 1 1
P 10750 2100
F 0 "J3" H 10830 2046 50  0000 L CNN
F 1 "~" H 10830 2001 50  0000 L CNN
F 2 "Connector_PinHeader_2.54mm:PinHeader_1x20_P2.54mm_Vertical" H 10750 2100 50  0001 C CNN
F 3 "~" H 10750 2100 50  0001 C CNN
	1    10750 2100
	1    0    0    -1  
$EndComp
$Comp
L Device:C C7
U 1 1
P 3500 1350
F 0 "C7" H 3500 1450 50  0000 L CNN
F 1 "100nF" H 3500 1250 50  0000 L CNN
F 2 "Capacitor_SMD:C_0402_1005Metric" H 3538 1200 50  0001 C CNN
F 3 "~" H 3500 1350 50  0001 C CNN
F 4 "C1525" H 3500 1350 50  0001 C CNN "LCSC"
	1    3500 1350
	1    0    0    -1  
$EndComp
$Comp
L Device:C C6
U 1 1
P 3250 1350
F 0 "C6" H 3250 1450 50  0000 L CNN
F 1 "100nF" H 3250 1250 50  0000 L CNN
F 2 "Capacitor_SMD:C_0402_1005Metric" H 3288 1200 50  0001 C CNN
F 3 "~" H 3250 1350 50  0001 C CNN
F 4 "C1525" H 3250 1350 50  0001 C CNN "LCSC"
	1    3250 1350
	1    0    0    -1  
$EndComp
$Comp
L Device:C C5
U 1 1
P 3000 1350
F 0 "C5" H 3000 1450 50  0000 L CNN
F 1 "100nF" H 3000 1250 50  0000 L CNN
F 2 "Capacitor_SMD:C_0402_1005Metric" H 3038 1200 50  0001 C CNN
F 3 "~" H 3000 1350 50  0001 C CNN
F 4 "C1525" H 3000 1350 50  0001 C CNN "LCSC"
	1    3000 1350
	1    0    0    -1  
$EndComp
$Comp
L Device:C C3
U 1 1
P 1650 1400
F 0 "C3" H 1650 1500 50  0000 L CNN
F 1 "10uF" H 1650 1300 50  0000 L CNN
F 2 "Capacitor_SMD:C_0603_1608Metric" H 1688 1250 50  0001 C CNN
F 3 "~" H 1650 1400 50  0001 C CNN
F 4 "C19702" H 1650 1400 50  0001 C CNN "LCSC"
	1    1650 1400
	1    0    0    -1  
$EndComp
$Comp
L Device:D_Schottky D1
U 1 1
P 3050 2950
F 0 "D1" H 3050 2825 50  0000 C CNN
F 1 "~" H 3050 2824 50  0000 C CNN
F 2 "Diode_SMD:D_SOD-123" H 3050 2950 50  0001 C CNN
F 3 "~" H 3050 2950 50  0001 C CNN
F 4 "C8598" H 3050 2950 50  0001 C CNN "LCSC"
	1    3050 2950
	-1   0    0    1   
$EndComp
$Comp
L Device:C C1
U 1 1
P 850 1400
F 0 "C1" H 850 1500 50  0000 L CNN
F 1 "10uF" H 850 1300 50  0000 L CNN
F 2 "Capacitor_SMD:C_0603_1608Metric" H 888 1250 50  0001 C CNN
F 3 "~" H 850 1400 50  0001 C CNN
F 4 "C19702" H 850 1400 50  0001 C CNN "LCSC"
	1    850  1400
	1    0    0    -1  
$EndComp
$Comp
L Device:C C4
U 1 1
P 2750 1350
F 0 "C4" H 2750 1450 50  0000 L CNN
F 1 "100nF" H 2750 1250 50  0000 L CNN
F 2 "Capacitor_SMD:C_0402_1005Metric" H 2788 1200 50  0001 C CNN
F 3 "~" H 2750 1350 50  0001 C CNN
F 4 "C1525" H 2750 1350 50  0001 C CNN "LCSC"
	1    2750 1350
	1    0    0    -1  
$EndComp
$Comp
L MCU_ST_STM32F1:STM32F103C8Tx U2
U 1 1
P 7700 2850
F 0 "U2" H 7150 4300 50  0000 C CNN
F 1 "STM32F103CBT6" H 8250 4300 50  0000 C CNN
F 2 "Package_QFP:LQFP-48_7x7mm_P0.5mm" H 7100 1450 50  0001 R CNN
F 3 "http://www.st.com/st-web-ui/static/active/en/resource/technical/document/datasheet/CD00161566.pdf" H 7700 2850 50  0001 C CNN
F 4 "C8304" H 7700 2850 50  0001 C CNN "LCSC"
	1    7700 2850
	1    0    0    -1  
$EndComp
Text GLabel 2650 3750 2    50   Input ~ 0
PU
Wire Wire Line
	2200 3750 2650 3750
Text GLabel 6650 3750 0    50   Input ~ 0
PU
Wire Wire Line
	7000 3750 6650 3750
$Comp
L Device:Crystal_GND24 Y1
U 1 1
P 5050 3400
F 0 "Y1" H 4850 3600 50  0000 L CNN
F 1 "16Mhz" H 5100 3600 50  0000 L CNN
F 2 "Crystal:Crystal_SMD_3225-4Pin_3.2x2.5mm" H 5050 3400 50  0001 C CNN
F 3 "~" H 5050 3400 50  0001 C CNN
F 4 "C13738" H 5050 3400 50  0001 C CNN "LCSC"
	1    5050 3400
	1    0    0    -1  
$EndComp
$Comp
L power:GND #PWR0101
U 1 1
P 5050 4550
F 0 "#PWR0101" H 5050 4300 50  0001 C CNN
F 1 "GND" H 5055 4377 50  0000 C CNN
F 2 "" H 5050 4550 50  0001 C CNN
F 3 "" H 5050 4550 50  0001 C CNN
	1    5050 4550
	1    0    0    -1  
$EndComp
$Comp
L power:GND #PWR0102
U 1 1
P 4550 4550
F 0 "#PWR0102" H 4550 4300 50  0001 C CNN
F 1 "GND" H 4555 4377 50  0000 C CNN
F 2 "" H 4550 4550 50  0001 C CNN
F 3 "" H 4550 4550 50  0001 C CNN
	1    4550 4550
	1    0    0    -1  
$EndComp
Wire Wire Line
	5050 4550 5050 3600
Wire Wire Line
	5050 3200 5050 3100
Wire Wire Line
	5050 3100 4550 3100
Wire Wire Line
	4550 3100 4550 4550
$EndSCHEMATC
